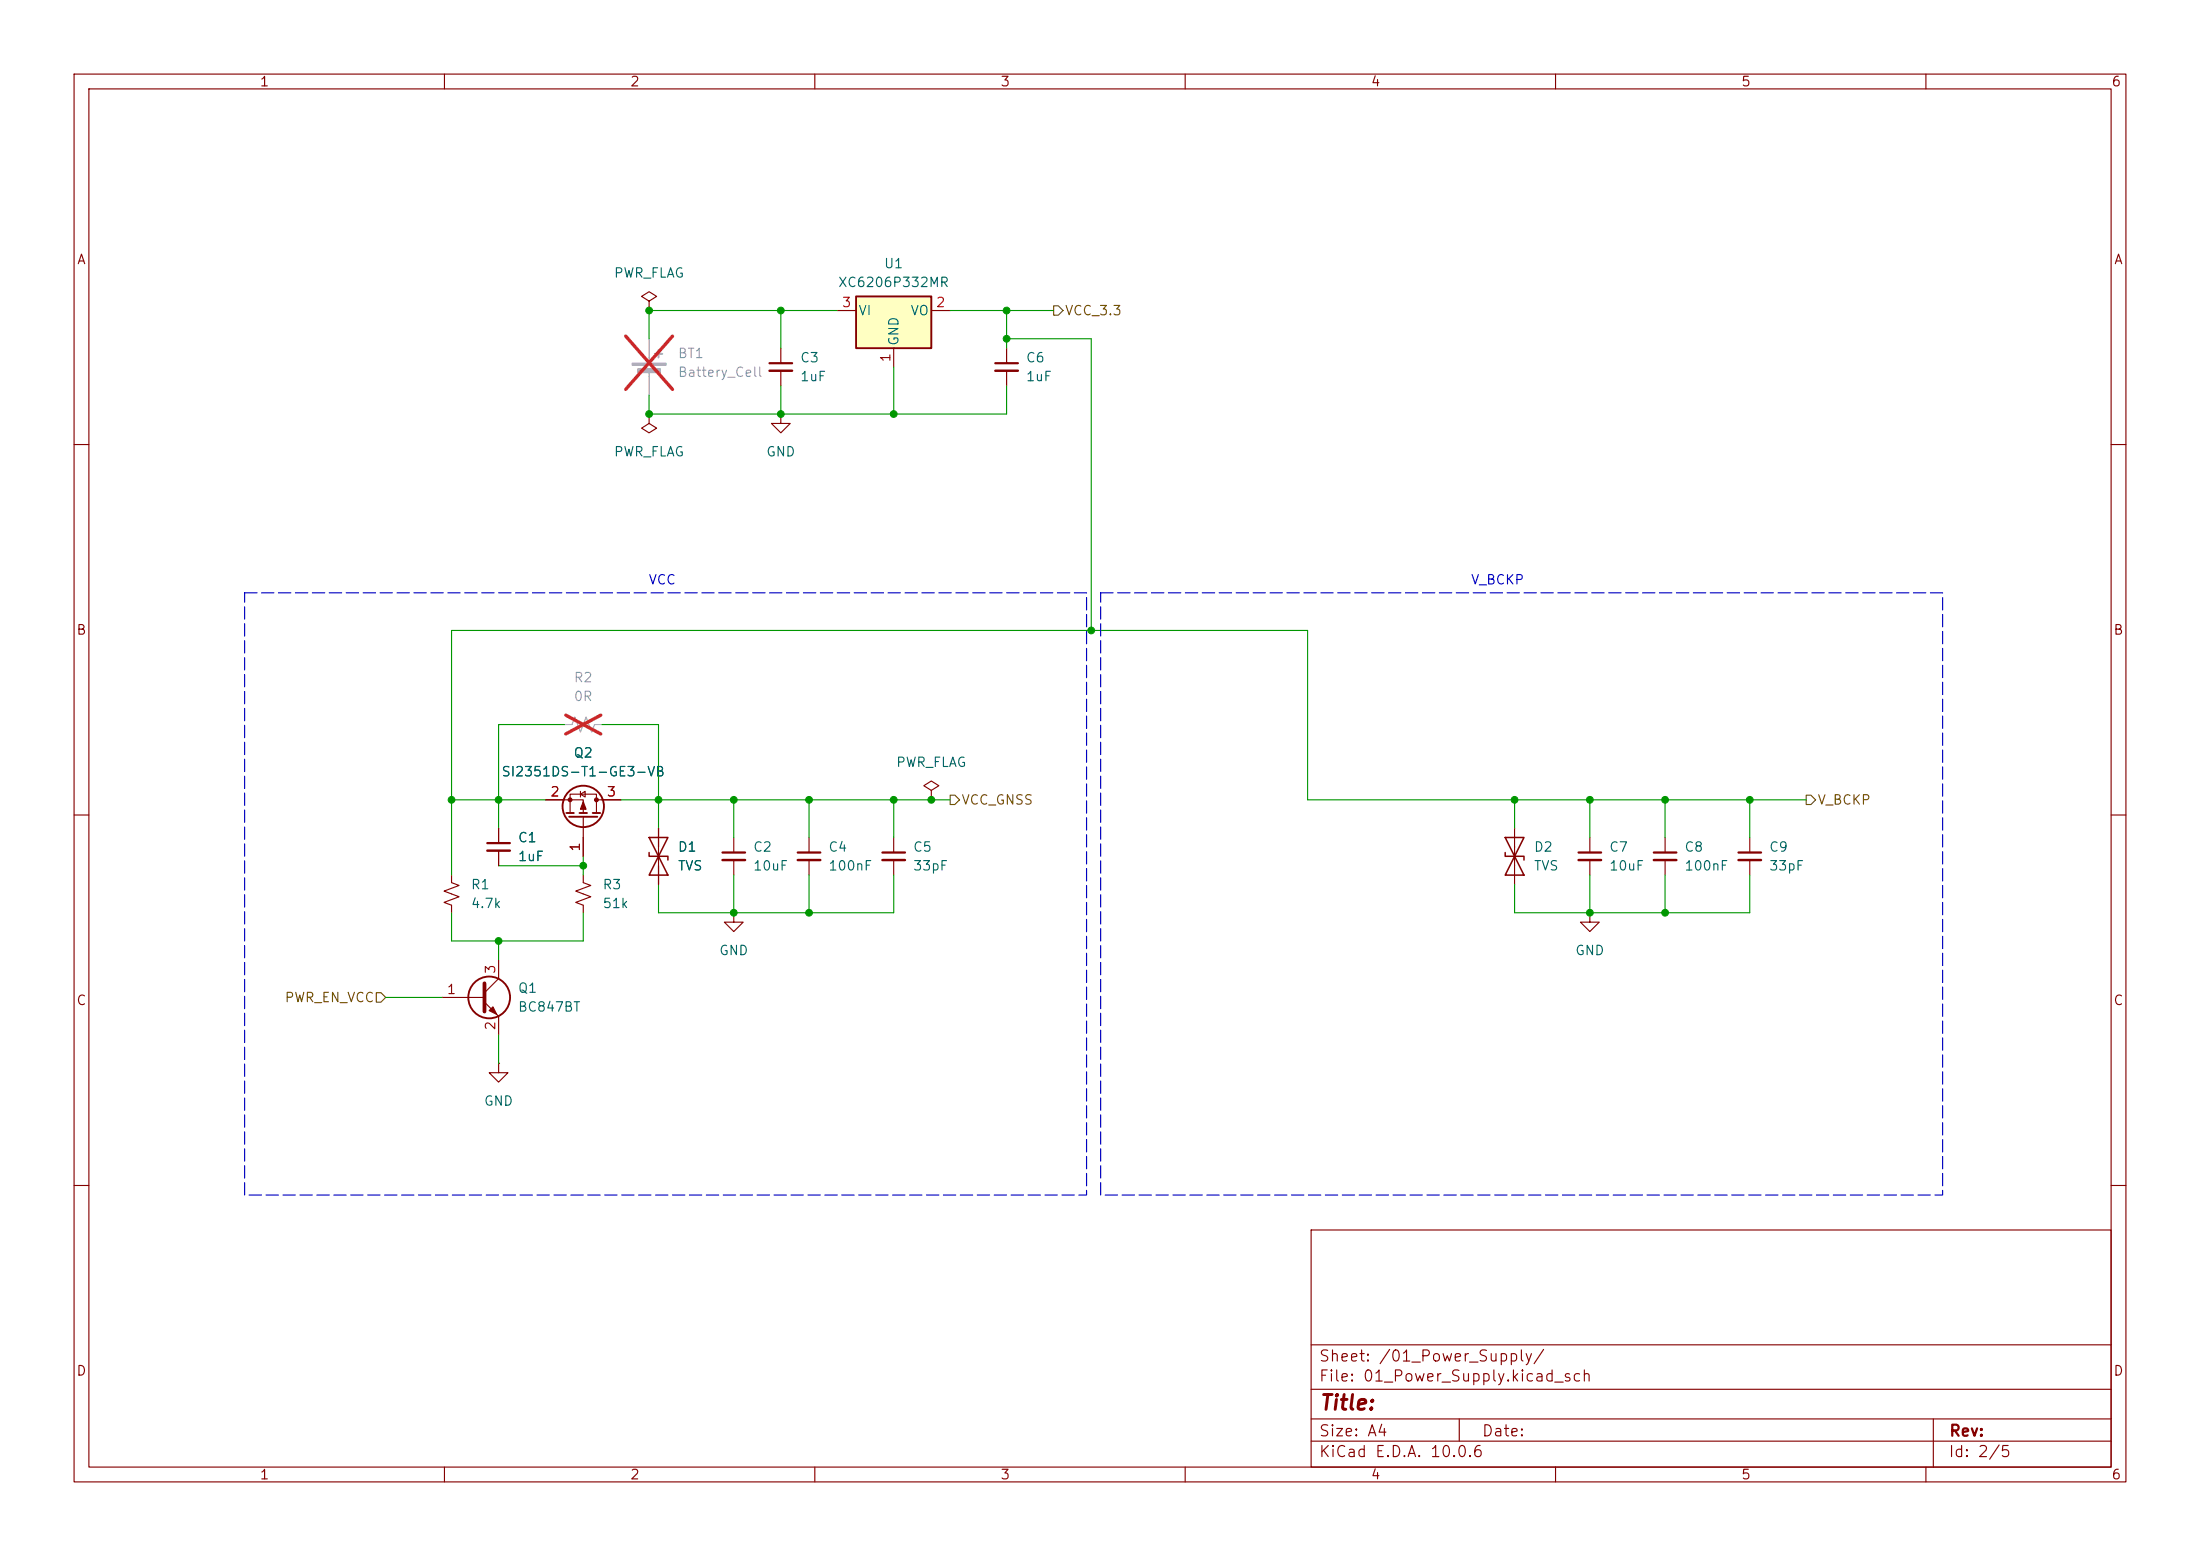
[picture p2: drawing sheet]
<svg xmlns="http://www.w3.org/2000/svg" width="297mm" height="210mm" viewBox="0 0 297 210" stroke-linecap="round" stroke-linejoin="round" font-family="sans-serif">
<g fill="none" stroke="#840000" stroke-width=".15">
<path d="M10 10h277v190h-277zM12 12h273v186h-273zM60 10v2M110 10v2M160 10v2M210 10v2M260 10v2M87.6 55.9v1.3l1 .6-1 .6-1-.6 1-.6M87.6 55.9h.1M105.4 55.9v1.3h1.3l-1.3 1.2-1.3-1.2h1.3M105.4 55.9h.1M10 60h2"/>
<path d="M285 60h2M10 110h2M73.7 108h5v1.7M77 109.7v-2.5h3.5v2.5M78.4 107.2l.6-.4v.8zM78.4 106.8v.8M78.7 110.2v5.4M80.5 108h3.3M285 110h2M10 160h2M177 166h108v32h-108zM285 160h2"/>
<path d="M60 198v2M110 198v2M160 198v2M177 194.5h108M177 191.5h108M177 187.5h108M177 181.5h108M197 191.5v3M210 198v2M260 198v2M261 191.5v6.5"/>
</g>
<g fill="none" stroke="#840000" stroke-width=".25">
<path d="M76.5 109.7h1M76.8 110.2h3.8M78.2 109.7h1M80 109.7h1"/>
<circle cx="78.7" cy="108.8" r="2.79"/>
</g>
<g fill="#840000" stroke="#840000" stroke-width=".15">
<path d="M78.7 108.2l.4 1h-.7z"/>
<circle cx="80.5" cy="107.9" r=".25"/>
<circle cx="77" cy="107.9" r=".25"/>
</g>
<path d="M115.6 40h10.1v7h-10.1z" fill="#ffffc2"/>
<g fill="none" stroke="#840000" stroke-width=".25">
<path d="M115.6 40h10.1v7h-10.1z"/>
<circle cx="66" cy="134.6" r="2.82"/>
</g>
<g fill="none" stroke="#840000" stroke-width=".15">
<path d="M87.6 40.6l1-.6-1-.6-1 .6 1 .6v1.3M87.6 41.9h.1M105.4 47v2M105.4 50v2.1M113 41.9h2.6M120.6 47v2.5M125.7 41.9h2.6M135.9 47v2M135.9 50v2.1M61 118.1v1l1 .4-2.1 .8 2.1 .7-2.1 .8 1.1 .4v1M67.3 111.8v2M67.3 114.8v2"/>
<path d="M73.7 108h2.5M78.7 118.1v1l1.1 .4-2.1 .8 2.1 .7-2.1 .8 1 .4v1M78.7 113v2.6M81.3 108h2.5M88.9 111.8v7.6M99.1 113v2.1M99.1 116.1v2M109.2 113v2.1M109.2 116.1v2M120.6 113v2.1M120.6 116.1v2M125.7 106.7l1-.7-1-.6-1 .6 1 .7v1.3"/>
<path d="M125.7 108h.1M204.5 111.8v7.6M214.6 113v2.1M214.6 116.1v2M224.8 113v2.1M224.8 116.1v2M236.2 113v2.1M236.2 116.1v2M59.7 134.6h5.7M65.4 135.3l1.9 1.9v2.5M67.3 129.5v2.6l-1.9 1.9M99.1 123.2v1.3h1.2l-1.2 1.2-1.3-1.2h1.3"/>
<path d="M99.1 123.2h.1M214.6 123.2v1.3h1.3l-1.3 1.2-1.2-1.2h1.2M214.6 123.2h.1M67.3 143.5v1.3h1.3l-1.3 1.3-1.3-1.3h1.3M67.3 143.5h.1"/>
</g>
<path d="M103.9 49h3M134.4 49h3M65.8 113.8h3M97.5 115.1h3.1M107.7 115.1h3M119.1 115.1h3.1M213.1 115.1h3.1M223.3 115.1h3M234.7 115.1h3" fill="none" stroke="#840000" stroke-width=".3"/>
<path d="M103.9 50h3M134.4 50h3M65.8 114.8h3M97.5 116.1h3.1M107.7 116.1h3M119.1 116.1h3.1M213.1 116.1h3.1M223.3 116.1h3M234.7 116.1h3" fill="none" stroke="#840000" stroke-width=".33"/>
<path d="M87.6 115.1v.5h2.6v.5M87.6 113h2.6l-1.3 2.6zM88.9 115.6l1.3 2.5h-2.6zM203.2 115.1v.5h2.5v.5M203.2 113h2.5l-1.2 2.6zM204.5 115.6l1.2 2.5h-2.5z" fill="none" stroke="#840000" stroke-width=".2"/>
<g fill="#a1a1a1" stroke="#a1a1a1" stroke-width=".15">
<path d="M85.3 49h4.6v.3h-4.6z"/>
<path d="M86.1 49.8h3.1v.5h-3.1z"/>
</g>
<path d="M87.6 45.7v3.3M87.6 50v3.3M76.2 97.8h1l.4-1 .8 2 .7-2 .8 2 .4-1h1" fill="none" stroke="#a1a1a1" stroke-width=".15"/>
<path d="M88.4 47.8h1M88.9 47.2v1.1" fill="none" stroke="#a1a1a1" stroke-width=".25"/>
<path d="M84.5 45.4l6.3 7.2M90.8 45.4l-6.3 7.2M76.4 96.5l4.7 2.6M81.1 96.5l-4.7 2.6" fill="none" stroke="#e12e31" stroke-width=".46"/>
<path d="M65.4 132.7v3.8" fill="none" stroke="#840000" stroke-width=".51"/>
<path d="M66.5 135.9l.6 1-1.1-.5z" fill="#840000" stroke="#840000" stroke-width=".15"/>
<path d="M142.2 41.3h.7l.6 .6-.6 .6h-.7zM128.3 107.3h.6l.6 .7-.6 .6h-.6zM243.8 107.3h.7l.6 .7-.6 .6h-.7zM50.8 134h.6l.7 .6-.7 .7h-.6z" fill="none" stroke="#725600" stroke-width=".15"/>
<g fill="none" stroke="#009600" stroke-width=".15">
<path d="M105.4 41.9v5.1M105.4 52.1v3.8M113 41.9h-25.4v3.8M120.6 49.5v6.4M128.3 41.9h13.9M135.9 52.1v3.8h-48.3v-2.6M135.9 45.7h11.4v39.4M135.9 41.9v5.1M76.2 97.8h-8.9v14M81.3 97.8h7.6v14M61 108h12.7M67.3 116.8h11.4"/>
<path d="M78.7 115.6v2.5M83.8 108h44.5M99.1 108v5M99.1 118.1v5.1M109.2 108v5M109.2 118.1v5.1M120.6 108v5M120.6 118.1v5.1h-31.7v-3.8M204.5 108v3.8M214.6 108v5M214.6 118.1v5.1M224.8 108v5"/>
<path d="M224.8 118.1v5.1M236.2 118.1v5.1h-31.7v-3.8M236.2 108v5M243.8 108h-67.3v-22.9h-115.5v33M52.1 134.6h7.6M61 123.2v3.8h17.7v-3.8M67.3 127v2.5M67.3 139.7v3.8"/>
</g>
<path d="M33 80h113.7v81.3h-113.7zM148.6 80h113.7v81.3h-113.7z" fill="none" stroke="#0000c2" stroke-width=".15" stroke-dasharray="1.7 .6"/>
<g fill="#009600" stroke="#009600" stroke-width=".14">
<circle cx="125.7" cy="108" r=".46"/>
<circle cx="120.6" cy="108" r=".46"/>
<circle cx="109.2" cy="108" r=".46"/>
<circle cx="99.1" cy="108" r=".46"/>
<circle cx="99.1" cy="123.2" r=".46"/>
<circle cx="109.2" cy="123.2" r=".46"/>
<circle cx="204.5" cy="108" r=".46"/>
<circle cx="214.6" cy="108" r=".46"/>
<circle cx="224.8" cy="108" r=".46"/>
<circle cx="236.2" cy="108" r=".46"/>
<circle cx="214.6" cy="123.2" r=".46"/>
<circle cx="224.8" cy="123.2" r=".46"/>
<circle cx="87.6" cy="55.9" r=".46"/>
<circle cx="105.4" cy="55.9" r=".46"/>
<circle cx="147.3" cy="85.1" r=".46"/>
<circle cx="87.6" cy="41.9" r=".46"/>
<circle cx="105.4" cy="41.9" r=".46"/>
<circle cx="120.6" cy="55.9" r=".46"/>
<circle cx="135.9" cy="45.7" r=".46"/>
<circle cx="135.9" cy="41.9" r=".46"/>
<circle cx="78.7" cy="116.8" r=".46"/>
<circle cx="67.3" cy="127" r=".46"/>
<circle cx="61" cy="108" r=".46"/>
<circle cx="67.3" cy="108" r=".46"/>
<circle cx="88.9" cy="108" r=".46"/>
</g>
<text font-size="2" fill="#840000" x="178" y="190.8">Title:</text>
<g font-size="1.5" fill="#840000">
<text x="178" y="184.1">Sheet: /01_Power_Supply/</text>
<text x="178" y="186.8">File: 01_Power_Supply.kicad_sch</text>
<text x="178" y="197">KiCad E.D.A. 10.0.6</text>
<text x="178" y="194.2">Size: A4</text>
<text x="200" y="194.2">Date:</text>
<text x="263" y="197">Id: 2/5</text>
<text x="263" y="194.2">Rev:</text>
</g>
<g font-size="1.3" fill="#840000">
<text x="35" y="12">1</text>
<text x="85" y="12">2</text>
<text x="135" y="12">3</text>
<text x="185" y="12">4</text>
<text x="235" y="12">5</text>
<text x="285" y="12">6</text>
<text x="10.3" y="36">A</text>
<text x="285.3" y="36">A</text>
<text x="10.2" y="86">B</text>
<text x="285.2" y="86">B</text>
<text x="10.2" y="136">C</text>
<text x="285.2" y="136">C</text>
<text x="10.2" y="186">D</text>
<text x="285.2" y="186">D</text>
<text x="35" y="200">1</text>
<text x="85" y="200">2</text>
<text x="135" y="200">3</text>
<text x="185" y="200">4</text>
<text x="235" y="200">5</text>
<text x="285" y="200">6</text>
</g>
<g font-size="1.3" fill="#006464">
<text x="82.8" y="37.8">PWR_FLAG</text>
<text x="113.1" y="39.1">XC6206P332MR</text>
<text x="119.3" y="36.5">U1</text>
<text x="115.8" y="42.9">VI</text>
<text x="121.6" y="46.8" transform="rotate(-90 121.6 46.8)">GND</text>
<text x="122.8" y="42.9">VO</text>
<text x="107.9" y="49.2">C3</text>
<text x="107.9" y="51.8">1uF</text>
<text x="138.4" y="49.2">C6</text>
<text x="138.4" y="51.8">1uF</text>
<text x="82.8" y="61.9">PWR_FLAG</text>
<text x="103.3" y="61.9">GND</text>
<text x="67.6" y="105.1">SI2351DS-T1-GE3-VB</text>
<text x="77.3" y="102.6">Q2</text>
<text x="120.9" y="103.8">PWR_FLAG</text>
<text x="69.8" y="114">C1</text>
<text x="69.8" y="116.5">1uF</text>
<text x="91.4" y="115.3">D1</text>
<text x="91.4" y="117.8">TVS</text>
<text x="101.6" y="115.3">C2</text>
<text x="101.6" y="117.8">10uF</text>
<text x="111.7" y="115.3">C4</text>
<text x="111.7" y="117.8">100nF</text>
<text x="123.2" y="115.3">C5</text>
<text x="123.2" y="117.8">33pF</text>
<text x="207" y="115.3">D2</text>
<text x="207" y="117.8">TVS</text>
<text x="217.2" y="115.3">C7</text>
<text x="217.2" y="117.8">10uF</text>
<text x="227.3" y="115.3">C8</text>
<text x="227.3" y="117.8">100nF</text>
<text x="238.7" y="115.3">C9</text>
<text x="238.7" y="117.8">33pF</text>
<text x="63.5" y="120.3">R1</text>
<text x="63.5" y="122.9">4.7k</text>
<text x="81.3" y="120.3">R3</text>
<text x="81.3" y="122.9">51k</text>
<text x="97" y="129.2">GND</text>
<text x="212.6" y="129.2">GND</text>
<text x="69.8" y="134.3">Q1</text>
<text x="69.8" y="136.9">BC847BT</text>
<text x="65.2" y="149.6">GND</text>
</g>
<g font-size="1.3" fill="#a90000">
<text x="113.6" y="41.8">3</text>
<text x="126.3" y="41.8">2</text>
<text x="120.5" y="49" transform="rotate(-90 120.5 49)">1</text>
<text x="74.2" y="107.8">2</text>
<text x="81.8" y="107.8">3</text>
<text x="78.6" y="115" transform="rotate(-90 78.6 115)">1</text>
<text x="67.2" y="131.5" transform="rotate(-90 67.2 131.5)">3</text>
<text x="60.2" y="134.5">1</text>
<text x="67.2" y="139.2" transform="rotate(-90 67.2 139.2)">2</text>
</g>
<g font-size="1.3" fill="#725600">
<text x="143.7" y="42.9">VCC_3.3</text>
<text x="129.7" y="108.9">VCC_GNSS</text>
<text x="245.3" y="108.9">V_BCKP</text>
<text x="38.3" y="135.6">PWR_EN_VCC</text>
</g>
<g font-size="1.3" fill="#989898">
<text x="91.4" y="48.7">BT1</text>
<text x="91.4" y="51.2">Battery_Cell</text>
<text x="77.4" y="92.4">R2</text>
<text x="77.4" y="94.9">0R</text>
</g>
<g font-size="1.3" fill="#0000c2">
<text x="87.5" y="79.2">VCC</text>
<text x="198.5" y="79.2">V_BCKP</text>
</g>
</svg>
